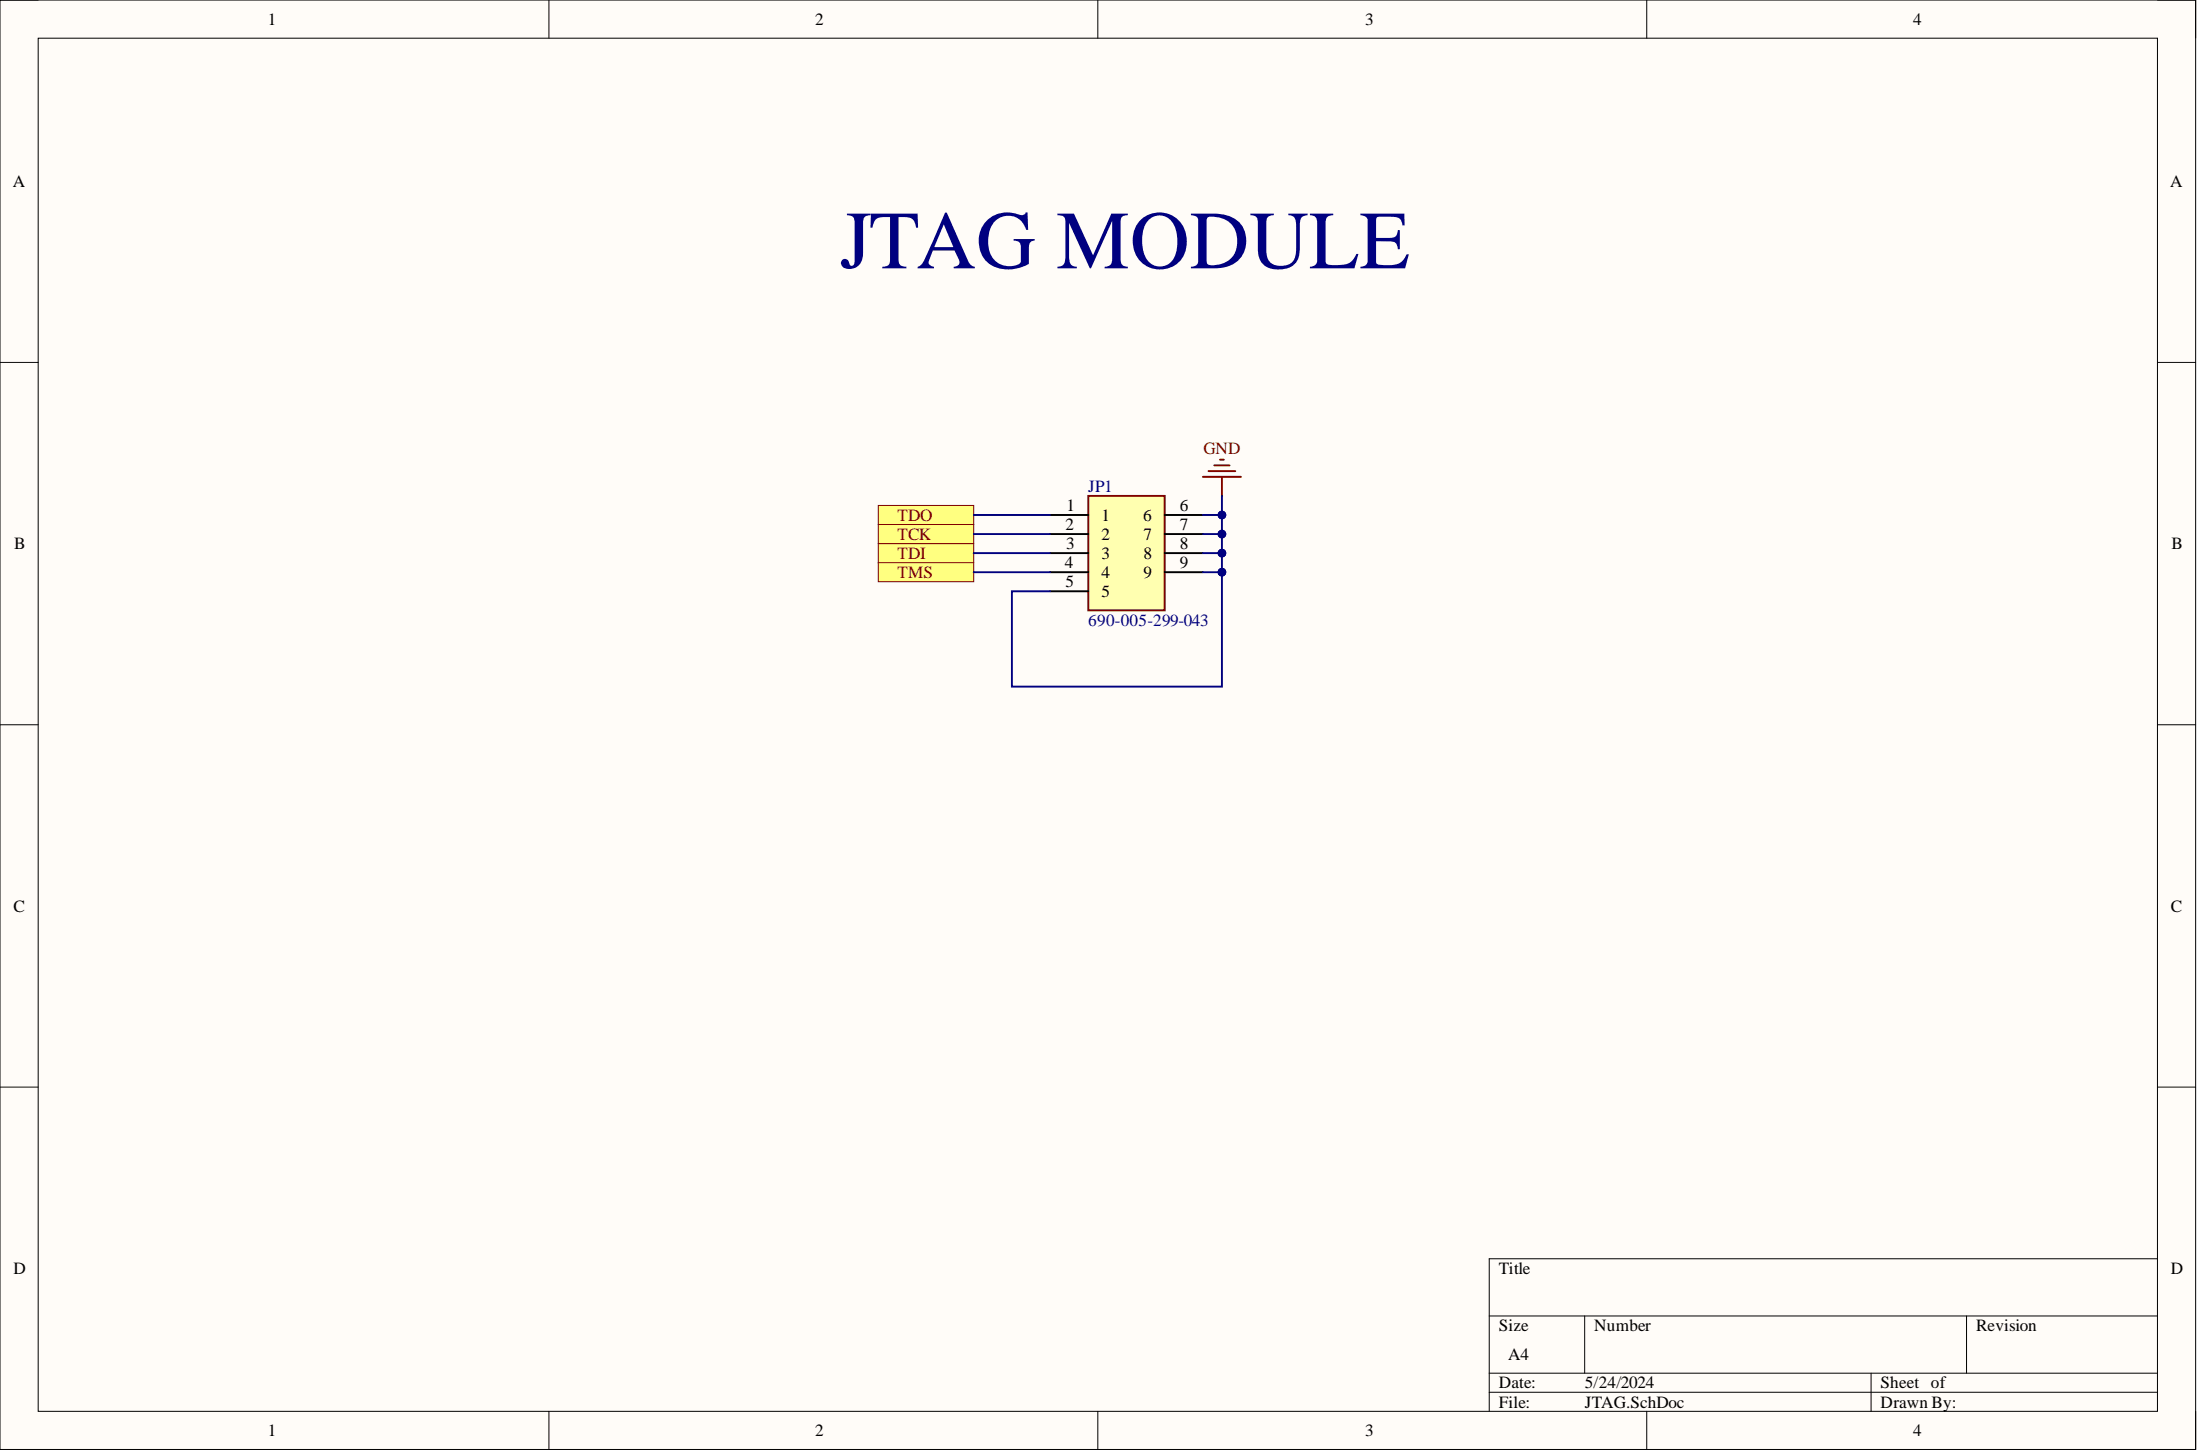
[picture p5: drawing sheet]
<svg xmlns="http://www.w3.org/2000/svg" width="292mm" height="193mm" viewBox="0 0 292 193" stroke-linecap="round" stroke-linejoin="round" font-family="sans-serif">
<path d="M0 0h291.5v192.4h-291.5z" fill-rule="evenodd" fill="#fffcf8"/>
<path d="M0 0h291.5v192.4h-291.5z" fill="none" stroke="#000" stroke-width=".13"/>
<path d="M5.1 5.1h281.4v182.2h-281.4z" fill-rule="evenodd" fill="#fffcf8"/>
<g fill="none" stroke="#000" stroke-width=".13">
<path d="M0 0h5.1M5.1 5.1h281.4v182.2h-281.4zM72.9 0v5.1M145.8 0v5.1M218.6 0v5.1M286.5 0h5v5.1M0 48.1h5.1M286.5 48.1h5M0 96.2h5.1M286.5 96.2h5M0 144.3h5.1M286.5 144.3h5"/>
<path d="M197.7 174.7h88.8M210.4 174.7v7.5M261.1 174.7v7.5M286.5 167.1h-88.8v20.2M72.9 187.3v5.1M145.8 187.3v5.1M197.7 182.2h88.8M197.7 184.8h88.8M218.6 187.3v5.1M248.4 182.2v5.1M291.5 187.3v5.1"/>
</g>
<path d="M116.6 67.1h12.7v2.5h-12.7z" fill-rule="evenodd" fill="#ffff80"/>
<path d="M116.6 67.1h12.7v2.5h-12.7z" fill="none" stroke="#800000" stroke-width=".13"/>
<path d="M116.6 69.6h12.7v2.5h-12.7z" fill-rule="evenodd" fill="#ffff80"/>
<path d="M116.6 69.6h12.7v2.5h-12.7z" fill="none" stroke="#800000" stroke-width=".13"/>
<path d="M116.6 72.1h12.7v2.6h-12.7z" fill-rule="evenodd" fill="#ffff80"/>
<path d="M116.6 72.1h12.7v2.6h-12.7z" fill="none" stroke="#800000" stroke-width=".13"/>
<path d="M116.6 74.7h12.7v2.5h-12.7z" fill-rule="evenodd" fill="#ffff80"/>
<path d="M116.6 74.7h12.7v2.5h-12.7z" fill="none" stroke="#800000" stroke-width=".13"/>
<path d="M144.5 65.8h10.1v15.2h-10.1z" fill-rule="evenodd" fill="#ffffb0"/>
<path d="M144.5 65.8h10.1v15.2h-10.1zM159.7 63.3h5.1M160.5 62.5h3.5M161.2 61.8h2.1M162 61h.5M162.2 63.3v2.5" fill="none" stroke="#800000" stroke-width=".25"/>
<path d="M139.4 68.3h5.1M139.4 70.9h5.1M139.4 73.4h5.1M139.4 75.9h5.1M139.4 78.5h5.1M154.6 68.3h5.1M154.6 70.9h5.1M154.6 73.4h5.1M154.6 75.9h5.1" fill="none" stroke="#000" stroke-width=".25"/>
<path d="M129.3 68.3h10.1M129.3 70.9h10.1M159.7 75.9h2.5v15.2h-27.8v-12.6h5" fill="none" stroke="#000080" stroke-width=".25"/>
<circle cx="162.2" cy="75.9" r=".51" fill="#000080"/>
<circle cx="162.2" cy="75.9" r=".51" fill="none" stroke="#000080" stroke-width=".13"/>
<path d="M159.7 73.4h2.5" fill="none" stroke="#000080" stroke-width=".25"/>
<circle cx="162.2" cy="73.4" r=".51" fill="#000080"/>
<circle cx="162.2" cy="73.4" r=".51" fill="none" stroke="#000080" stroke-width=".13"/>
<path d="M159.7 70.9h2.5" fill="none" stroke="#000080" stroke-width=".25"/>
<circle cx="162.2" cy="70.9" r=".51" fill="#000080"/>
<circle cx="162.2" cy="70.9" r=".51" fill="none" stroke="#000080" stroke-width=".13"/>
<path d="M159.7 68.3h2.5v7.6" fill="none" stroke="#000080" stroke-width=".25"/>
<circle cx="162.2" cy="68.3" r=".51" fill="#000080"/>
<circle cx="162.2" cy="68.3" r=".51" fill="none" stroke="#000080" stroke-width=".13"/>
<circle cx="162.2" cy="70.9" r=".51" fill="#000080"/>
<circle cx="162.2" cy="70.9" r=".51" fill="none" stroke="#000080" stroke-width=".13"/>
<circle cx="162.2" cy="73.4" r=".51" fill="#000080"/>
<circle cx="162.2" cy="73.4" r=".51" fill="none" stroke="#000080" stroke-width=".13"/>
<circle cx="162.2" cy="75.9" r=".51" fill="#000080"/>
<circle cx="162.2" cy="75.9" r=".51" fill="none" stroke="#000080" stroke-width=".13"/>
<path d="M162.2 65.8v2.5" fill="none" stroke="#000080" stroke-width=".25"/>
<circle cx="162.2" cy="68.3" r=".51" fill="#000080"/>
<circle cx="162.2" cy="68.3" r=".51" fill="none" stroke="#000080" stroke-width=".13"/>
<path d="M129.3 73.4h10.1M129.3 75.9h10.1" fill="none" stroke="#000080" stroke-width=".25"/>
<text font-size="11" fill="#000080" x="111.5" y="35.6">JTAG MODULE</text>
<g font-size="2.3">
<text x="35.6" y="3.3">1</text>
<text x="108.2" y="3.3">2</text>
<text x="181.3" y="3.3">3</text>
<text x="254" y="3.3">4</text>
<text x="1.7" y="24.8">A</text>
<text x="288.1" y="24.8">A</text>
<text x="141.5" y="70.4">2</text>
<text x="141.6" y="67.8">1</text>
<text x="146.3" y="69.1">1</text>
<text x="146.3" y="71.6">2</text>
<text x="151.8" y="69.1">6</text>
<text x="151.8" y="71.6">7</text>
<text x="156.7" y="67.8">6</text>
<text x="156.7" y="70.4">7</text>
<text x="1.9" y="72.9">B</text>
<text x="141.4" y="75.4">4</text>
<text x="141.5" y="78">5</text>
<text x="141.5" y="72.9">3</text>
<text x="146.3" y="74.2">3</text>
<text x="146.3" y="76.7">4</text>
<text x="151.8" y="74.2">8</text>
<text x="151.8" y="76.7">9</text>
<text x="156.7" y="72.9">8</text>
<text x="156.7" y="75.4">9</text>
<text x="288.3" y="72.9">B</text>
<text x="146.3" y="79.2">5</text>
<text x="1.8" y="121">C</text>
<text x="288.2" y="121">C</text>
<text x="1.8" y="169.1">D</text>
<text x="199" y="169.1">Title</text>
<text x="288.2" y="169.1">D</text>
<text x="199" y="176.7">Size</text>
<text x="211.7" y="176.7">Number</text>
<text x="262.4" y="176.7">Revision</text>
<text x="199" y="184.3">Date:</text>
<text x="200.3" y="180.5">A4</text>
<text x="210.4" y="184.3">5/24/2024</text>
<text x="249.7" y="184.3">Sheet of</text>
<text x="35.6" y="190.6">1</text>
<text x="108.2" y="190.6">2</text>
<text x="181.3" y="190.6">3</text>
<text x="199" y="186.8">File:</text>
<text x="210.4" y="186.8">JTAG.SchDoc</text>
<text x="249.7" y="186.8">Drawn By:</text>
<text x="254" y="190.6">4</text>
</g>
<g font-size="2.3" fill="#000080">
<text x="144.5" y="65.3">JP1</text>
<text x="144.5" y="83">690-005-299-043</text>
</g>
<g font-size="2.3" fill="#800000">
<text x="159.8" y="60.2">GND</text>
<text x="119.1" y="69.1">TDO</text>
<text x="119.1" y="71.6">TCK</text>
<text x="119.1" y="74.2">TDI</text>
<text x="119.1" y="76.7">TMS</text>
</g>
</svg>
